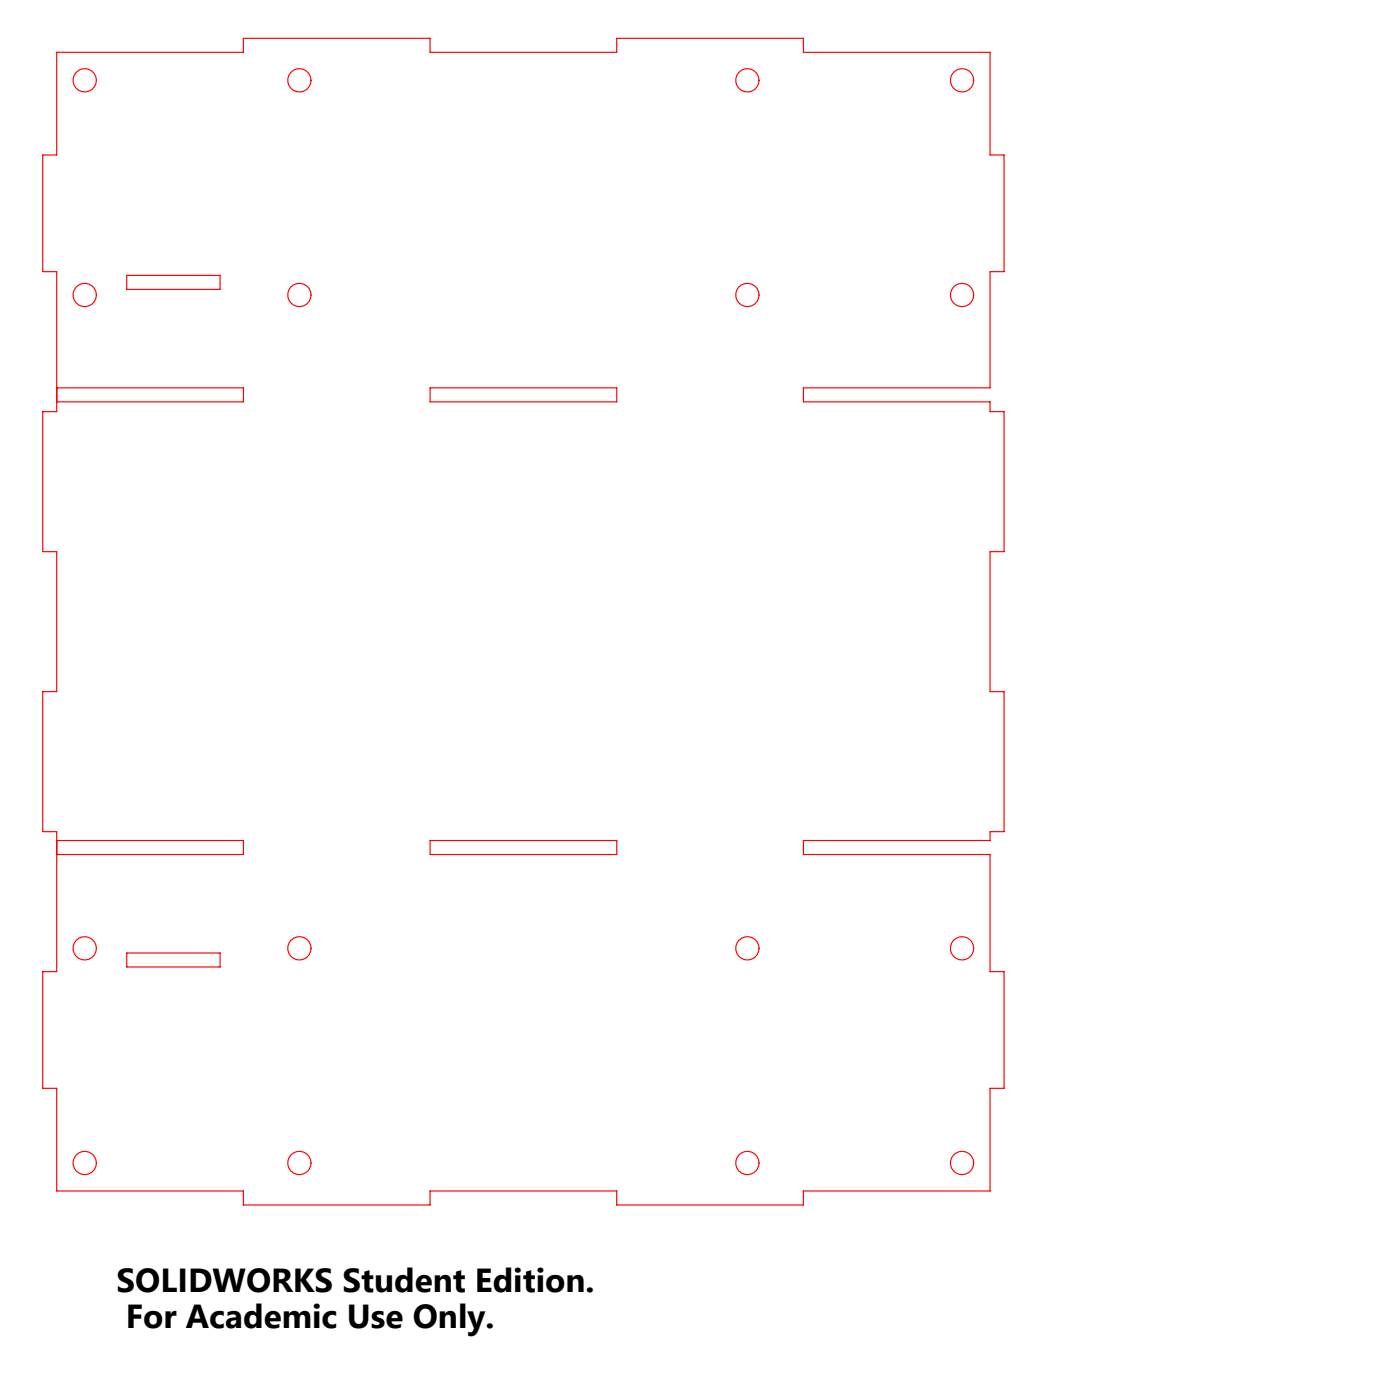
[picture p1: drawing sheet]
<svg xmlns="http://www.w3.org/2000/svg" width="300mm" height="300mm" viewBox="0 0 300 300" stroke-linecap="round" stroke-linejoin="round" font-family="sans-serif">
<g fill="none" stroke="#f00" stroke-width=".25">
<path d="M12.2 11.2h40v-3h40v3h40v-3h40v3h40v22h3v25h-3v24.9h-40v3h40v2.1h3v30h-3v30h3v30h-3v1.9h-40v3h40v25.1h3v25h-3v22h-40v3h-40v-3h-40v3h-40v-3h-40v-22h-3v-25h3v-30h-3v-30h3v-30h-3v-30h3v-30h-3v-25h3zM27.2 59h20v3h-20zM12.2 83.1h40v3h-40M92.2 83.1h40v3h-40zM12.2 180.1h40v3h-40M92.2 180.1h40v3h-40zM27.2 204.2h20v3h-20z"/>
<circle cx="18.2" cy="17.2" r="2.5"/>
<circle cx="64.2" cy="17.2" r="2.5"/>
<circle cx="160.2" cy="17.2" r="2.5"/>
<circle cx="206.2" cy="17.2" r="2.5"/>
<circle cx="18.2" cy="63.2" r="2.5"/>
<circle cx="64.2" cy="63.2" r="2.5"/>
<circle cx="160.2" cy="63.2" r="2.5"/>
<circle cx="206.2" cy="63.2" r="2.5"/>
<circle cx="18.2" cy="203.2" r="2.5"/>
<circle cx="64.2" cy="203.2" r="2.5"/>
<circle cx="160.2" cy="203.2" r="2.5"/>
<circle cx="206.2" cy="203.2" r="2.5"/>
<circle cx="18.2" cy="249.2" r="2.5"/>
<circle cx="64.2" cy="249.2" r="2.5"/>
<circle cx="160.2" cy="249.2" r="2.5"/>
<circle cx="206.2" cy="249.2" r="2.5"/>
</g>
<g font-size="7.1">
<text x="25" y="276.8">SOLIDWORKS Student Edition.</text>
<text x="27" y="284.6">For Academic Use Only.</text>
</g>
</svg>
